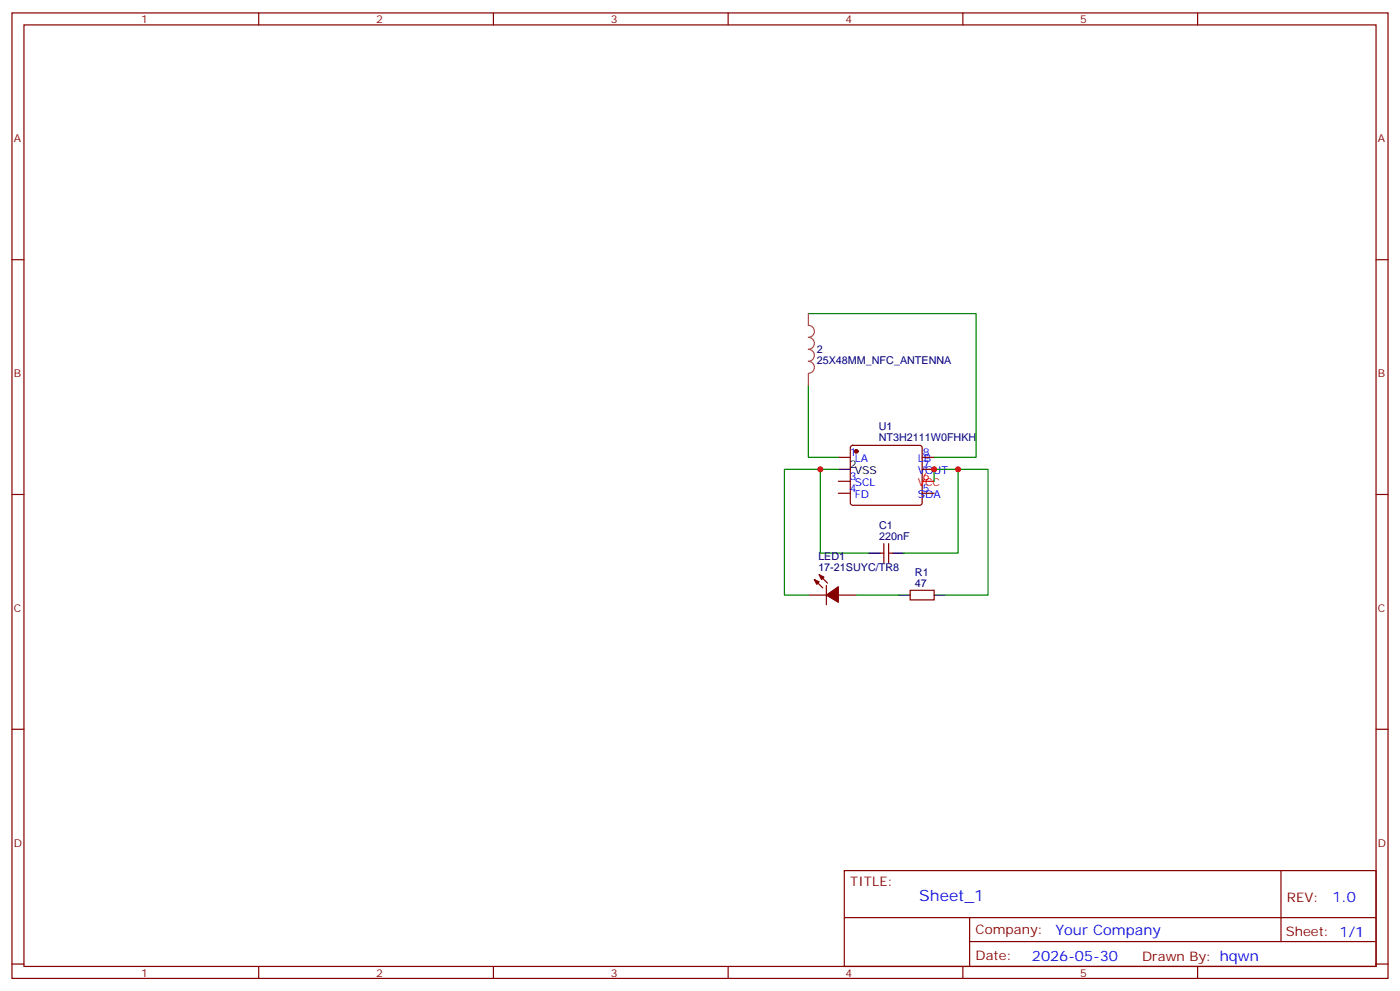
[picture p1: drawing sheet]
<svg xmlns="http://www.w3.org/2000/svg" width="412mm" height="292mm" viewBox="0 0 412 292" stroke-linecap="round" stroke-linejoin="round" font-family="sans-serif">
<g fill="none" stroke="#870000" stroke-width=".35">
<path d="M3.5 3.8h405.4v284.3h-405.4zM7.1 7.3h398.2v277.3h-398.2zM76.2 3.8v3.5M145.3 3.8v3.5M214.5 3.8v3.5M283.6 3.8v3.5M352.8 3.8v3.5M3.5 76.5h3.6M405.3 76.5h3.6M246.9 134.7h3.6M250.7 131.4l.5-.2h19.7l.5 .2 .2 .5v16.2l-.2 .5-.5 .2h-19.7l-.5-.2-.2-.5v-16.2zM271.6 134.7h3.6"/>
<path d="M271.6 138.2h3.6M3.5 145.6h3.6M246.9 141.7h3.6M246.9 145.3h3.6M271.6 145.3h3.6M405.3 145.6h3.6M238.1 175.3h5.3M239.9 170.7l2.5 2.4M241.3 169.3l2.5 2.4M243.4 172.4v5.7M246.9 175.3h5.3M259.3 162.9h1"/>
<path d="M260.3 160.1v5.6M261.8 160.1v5.6M261.8 162.9h1M268.1 173.8h7.1v2.9h-7.1zM3.5 214.8h3.6M405.3 214.8h3.6M248.7 256.4h156.6v28.2h-156.6zM377.3 256.4v20.9M248.7 270.2h156.5M285.6 277.3h119.6M285.6 270.2v14.2M3.5 283.9h3.6"/>
<path d="M76.2 284.6v3.5M145.3 284.6v3.5M214.5 284.6v3.5M283.6 284.6v3.5M352.8 284.6v3.5M405.3 283.9h3.6"/>
</g>
<g fill="#870000" stroke="#870000" stroke-width=".35">
<path d="M239.9 170.7l1.4 .7-.7 .7z"/>
<path d="M241.3 169.3l1.4 .7-.7 .7z"/>
<path d="M243.4 175.3l3.5-2.5v4.6z"/>
<circle cx="252.2" cy="132.9" r=".53"/>
</g>
<path d="M246.9 138.2h3.6M255.8 162.9h3.5M262.8 162.9h3.5M264.6 175.3h3.5M275.2 175.3h3.5" fill="none" stroke="#000" stroke-width=".35"/>
<path d="M271.6 141.7h3.6" fill="none" stroke="#f00" stroke-width=".35"/>
<path d="M238.1 92.4h49.4v42.3h-12.3M238.1 113.5v21.2h8.8M241.7 138.2h-10.6v37.1h7M246.9 138.2h-5.2v24.7h14.1M282.2 138.2h8.8v37.1h-12.3M275.2 141.7v-3.5h7v24.7h-15.9M252.2 175.3h12.4" fill="none" stroke="#008700" stroke-width=".35"/>
<path d="M238.1 92.4v3.4a1.76 1.76 0 0 1 1.8 1.8 1.76 1.76 0 0 1-1.8 1.8 1.76 1.76 0 0 1 1.8 1.7 1.76 1.76 0 0 1-1.8 1.8 1.76 1.76 0 0 1 1.8 1.7 1.76 1.76 0 0 1-1.8 1.8 1.76 1.76 0 0 1 1.8 1.8 1.76 1.76 0 0 1-1.8 1.7M238.1 110.1v3.4" fill="none" stroke="#a64a4a" stroke-width=".35"/>
<g fill="#c00">
<circle cx="275.2" cy="138.2" r=".88"/>
<circle cx="282.2" cy="138.2" r=".88"/>
<circle cx="241.7" cy="138.2" r=".88"/>
</g>
<text font-size="4.6" fill="#00f" x="270.8" y="265.4">Sheet_1</text>
<g font-size="4.2" fill="#00f">
<text x="392.5" y="265.7">1.0</text>
<text x="310.9" y="275.2">Your Company</text>
<text x="304" y="283">2026-05-30</text>
</g>
<g font-size="3.9" fill="#800">
<text x="250.5" y="261">TITLE:</text>
<text x="379.1" y="265.7">REV:</text>
<text x="287.4" y="275.2">Company:</text>
<text x="378.7" y="275.8">Sheet: 1/1</text>
<text x="287.4" y="282.9">Date:</text>
<text x="336.4" y="282.9">Drawn By: hqwn</text>
</g>
<g font-size="3.2" fill="#800">
<text x="41.6" y="6.8">1</text>
<text x="110.8" y="6.8">2</text>
<text x="179.9" y="6.8">3</text>
<text x="249.1" y="6.8">4</text>
<text x="318.2" y="6.8">5</text>
<text x="4.1" y="41.9">A</text>
<text x="405.9" y="41.9">A</text>
<text x="4.1" y="111.1">B</text>
<text x="405.9" y="111.1">B</text>
<text x="4.1" y="180.2">C</text>
<text x="405.9" y="180.2">C</text>
<text x="4.1" y="249.3">D</text>
<text x="405.9" y="249.3">D</text>
<text x="41.6" y="287.6">1</text>
<text x="110.8" y="287.6">2</text>
<text x="179.9" y="287.6">3</text>
<text x="249.1" y="287.6">4</text>
<text x="318.2" y="287.6">5</text>
</g>
<g font-size="3.2" fill="#000080">
<text x="240.6" y="107.2">25X48MM_NFC_ANTENNA</text>
<text x="240.6" y="104.1">2</text>
<text x="258.9" y="129.9">NT3H2111W0FHKH</text>
<text x="258.9" y="126.8">U1</text>
<text x="258.9" y="155.9">C1</text>
<text x="258.9" y="159">220nF</text>
<text x="241.1" y="165.1">LED1</text>
<text x="241.1" y="168.2">17-21SUYC/TR8</text>
<text x="269.5" y="172.8">47</text>
<text x="269.5" y="169.7">R1</text>
</g>
<g font-size="3.2" fill="#00f">
<text x="250.3" y="134.3">1</text>
<text x="251.8" y="136.1">LA</text>
<text x="270.3" y="136.1">LB</text>
<text x="271.8" y="137.9">7</text>
<text x="271.8" y="134.3">8</text>
<text x="250.3" y="141.4">3</text>
<text x="251.8" y="143.2">SCL</text>
<text x="270.3" y="139.6">VOUT</text>
<text x="250.3" y="144.9">4</text>
<text x="251.8" y="146.7">FD</text>
<text x="270.3" y="146.7">SDA</text>
<text x="271.8" y="144.9">5</text>
</g>
<g font-size="3.2">
<text x="250.3" y="137.9">2</text>
<text x="251.8" y="139.6">VSS</text>
</g>
<g font-size="3.2" fill="#f00">
<text x="270.3" y="143.2">VCC</text>
<text x="271.8" y="141.4">6</text>
</g>
</svg>
